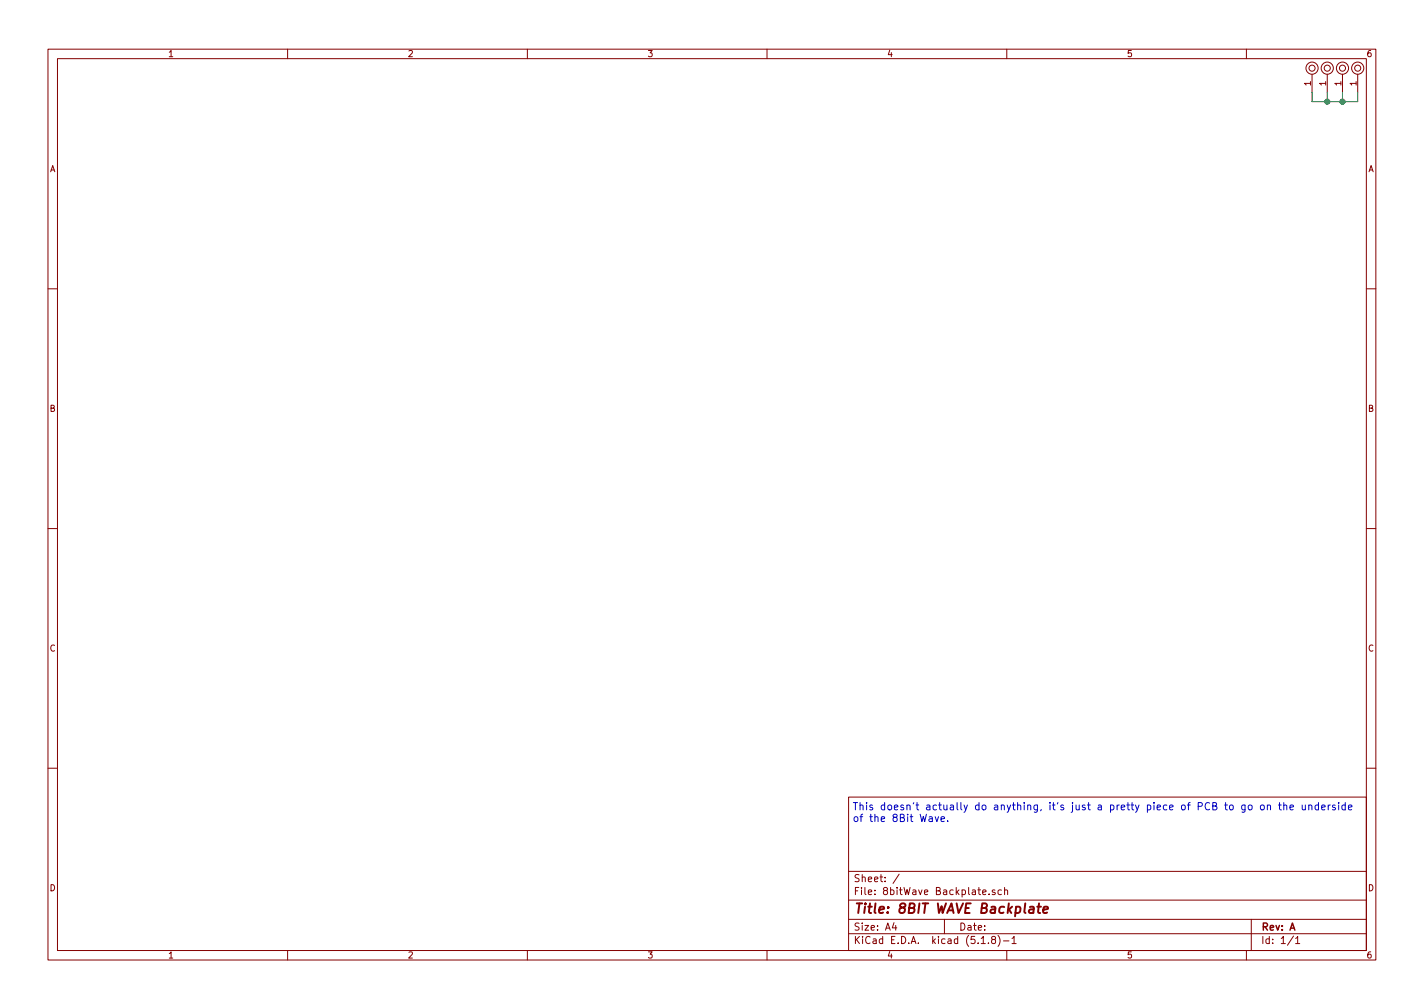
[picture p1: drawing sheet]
EESchema Schematic File Version 4
EELAYER 30 0
EELAYER END
$Descr A4 11693 8268
encoding utf-8
Sheet 1 1
Title "8BIT WAVE Backplate"
Date ""
Rev "A"
Comp ""
Comment1 ""
Comment2 ""
Comment3 ""
Comment4 ""
$EndDescr
$Comp
L mounting:Mounting_pin M2
U 1 1
P 10900 550
F 0 "M2" H 10900 650 50  0001 C CNN
F 1 "Mounting" H 10900 475 50  0001 C CNN
F 2 "mounting:M3" H 10900 550 50  0001 C CNN
F 3 "" H 10900 550 50  0001 C CNN
	1    10900 550 
	0    -1   -1   0   
$EndComp
$Comp
L mounting:Mounting_pin M3
U 1 1
P 11025 550
F 0 "M3" H 11025 650 50  0001 C CNN
F 1 "Mounting" H 11025 475 50  0001 C CNN
F 2 "mounting:M3" H 11025 550 50  0001 C CNN
F 3 "" H 11025 550 50  0001 C CNN
	1    11025 550 
	0    -1   -1   0   
$EndComp
$Comp
L mounting:Mounting_pin M4
U 1 1
P 11150 550
F 0 "M4" H 11150 650 50  0001 C CNN
F 1 "Mounting" H 11150 475 50  0001 C CNN
F 2 "mounting:M3" H 11150 550 50  0001 C CNN
F 3 "" H 11150 550 50  0001 C CNN
	1    11150 550 
	0    -1   -1   0   
$EndComp
Text Notes 7000 6750 0    60   ~ 0
This doesn't actually do anything, it's just a pretty piece of PCB to go on the underside\nof the 8Bit Wave.
$Comp
L mounting:Mounting_pin M1
U 1 1
P 10775 550
F 0 "M1" H 10775 650 50  0001 C CNN
F 1 "Mounting" H 10775 475 50  0001 C CNN
F 2 "mounting:M3" H 10775 550 50  0001 C CNN
F 3 "" H 10775 550 50  0001 C CNN
	1    10775 550 
	0    -1   -1   0   
$EndComp
Wire Wire Line
	10775 750  10775 825 
Wire Wire Line
	10775 825  10900 825 
Wire Wire Line
	11150 825  11150 750 
Wire Wire Line
	11025 750  11025 825 
Connection ~ 11025 825 
Wire Wire Line
	11025 825  11150 825 
Wire Wire Line
	10900 750  10900 825 
Connection ~ 10900 825 
Wire Wire Line
	10900 825  11025 825 
$EndSCHEMATC
